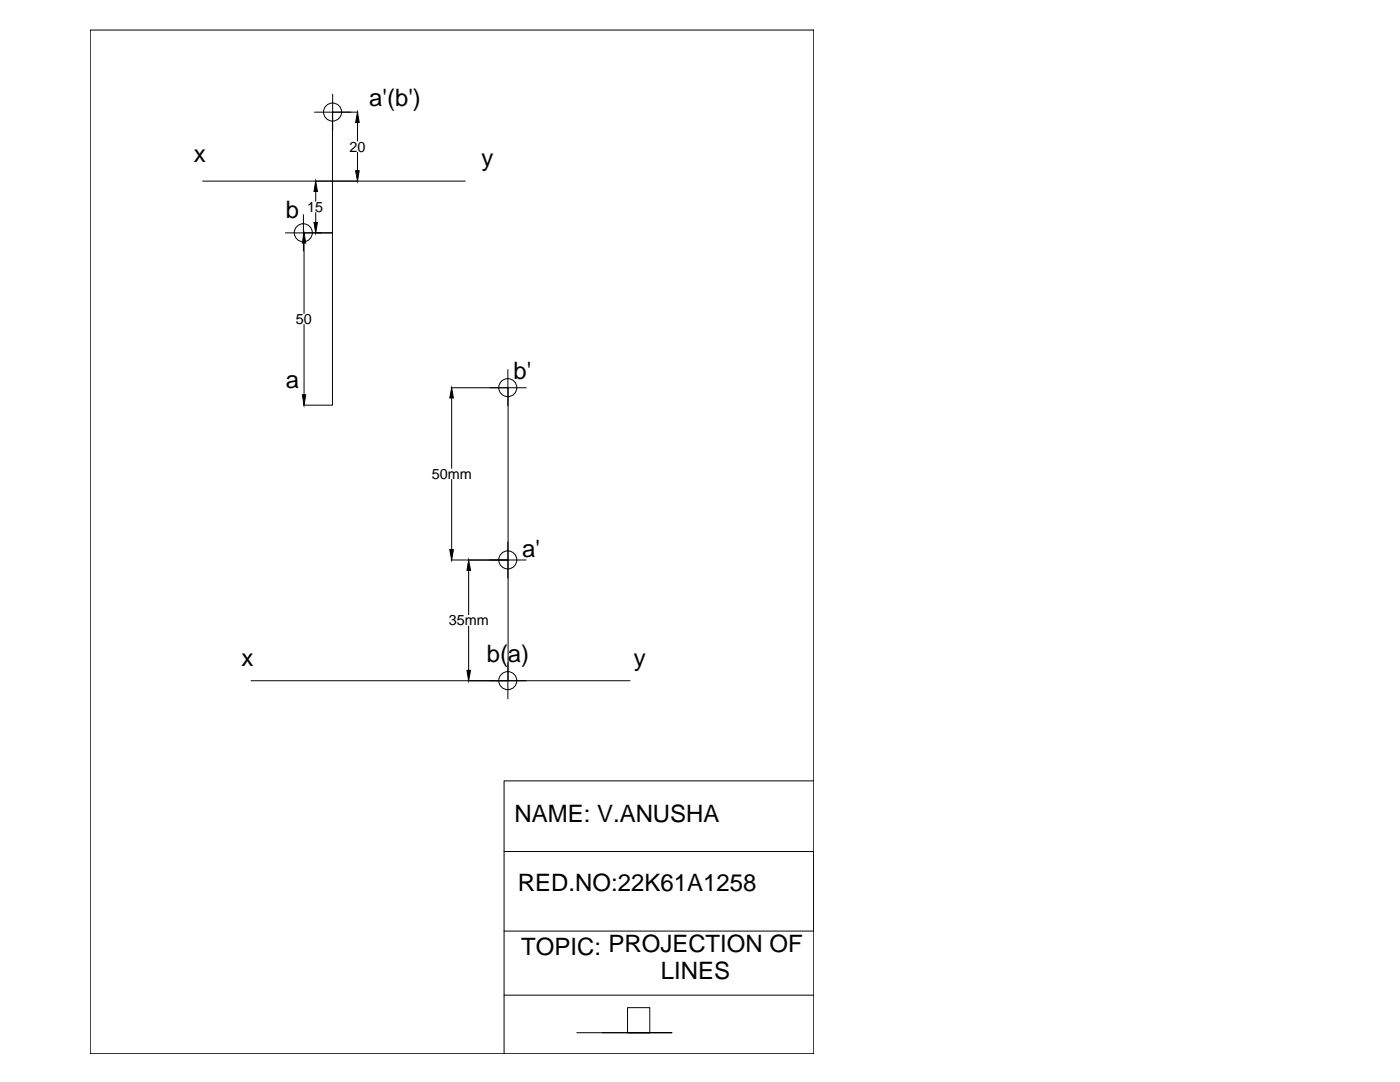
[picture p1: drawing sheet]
<svg xmlns="http://www.w3.org/2000/svg" width="279mm" height="216mm" viewBox="0 0 279 216" stroke-linecap="round" stroke-linejoin="round" font-family="sans-serif">
<!-- layer: 0 -->
<g fill="none" stroke="#000" stroke-width=".2">
<path d="M18 6h144.4v204.3h-144.4zM66.4 18.8v7.2M62.8 22.4h8.6M62.9 36.1h30M63 38.2v2M66.4 22.4v13.7h-26M66.4 36.1v44.7M71.3 24.5v3.6M71.3 30.4v3.7M57 46.5h9.4M60.6 42.8v7.3M60.7 48.5v14.1"/>
<path d="M63 42.4v2M60.7 64.8v14M90 77.4h15M90.1 79.4v14.1M101.4 73.7v7.3M101.4 77.4v58.4M60.6 80.8h5.7M90.1 95.7v14M90 111.7h15M93.5 113.8v8.9M101.4 108.1v7.2M50.1 135.8h75.6"/>
<path d="M93.5 124.9v8.9M101.4 132.2v7.2M162.4 155.8h-61.8v54.5M100.6 169.9h61.8v15.9h-61.8M100.6 198.6h61.8M115.1 206.1h14.6h-4.5v-5h4.5v5M120.2 206.1h13.9h-8.9"/>
<circle cx="66.4" cy="22.4" r="1.8"/>
<circle cx="60.5" cy="46.4" r="1.8"/>
<circle cx="101.3" cy="77.4" r="1.8"/>
<circle cx="101.3" cy="111.7" r="1.8"/>
<circle cx="101.3" cy="135.8" r="1.8"/>
</g>
<path d="M63 36.1l.3 2.1h-.6zM71 34.1h.7l-.4 2zM71.3 22.4l.4 2.1h-.7zM60.7 46.5l.3 2h-.7zM62.7 44.4h.6l-.3 2.1zM60.3 78.8h.7l-.3 2zM90.1 77.4l.4 2h-.7zM89.8 109.7h.7l-.4 2zM93.5 111.7l.4 2.1h-.7zM93.2 133.8h.7l-.4 2z" fill="#000" stroke="#000" stroke-width=".2"/>
<g font-size="4.8">
<text x="73.7" y="21.2">a'(b')</text>
<text x="38.7" y="32.3">x</text>
<text x="96.1" y="33.1">y</text>
<text x="57" y="43.6">b</text>
<text x="57" y="77.5">a</text>
<text x="102.5" y="75.7">b'</text>
<text x="104.2" y="111.1">a'</text>
<text x="48.2" y="133">x</text>
<text x="97.1" y="132.1">b(a)</text>
<text x="126.5" y="133">y</text>
<text x="102.7" y="164.1">NAME: V.ANUSHA</text>
<text x="103.3" y="177.9">RED.NO:22K61A1258</text>
<text x="104" y="190.6">TOPIC: PROJECTION OF</text>
<text x="131.9" y="195.4">LINES</text>
</g>
<g font-size="2.9">
<text x="69.7" y="30.3">20</text>
<text x="61.3" y="42.3">15</text>
<text x="59.1" y="64.7">50</text>
<text x="86.2" y="95.6">50mm</text>
<text x="89.6" y="124.8">35mm</text>
</g>
</svg>
